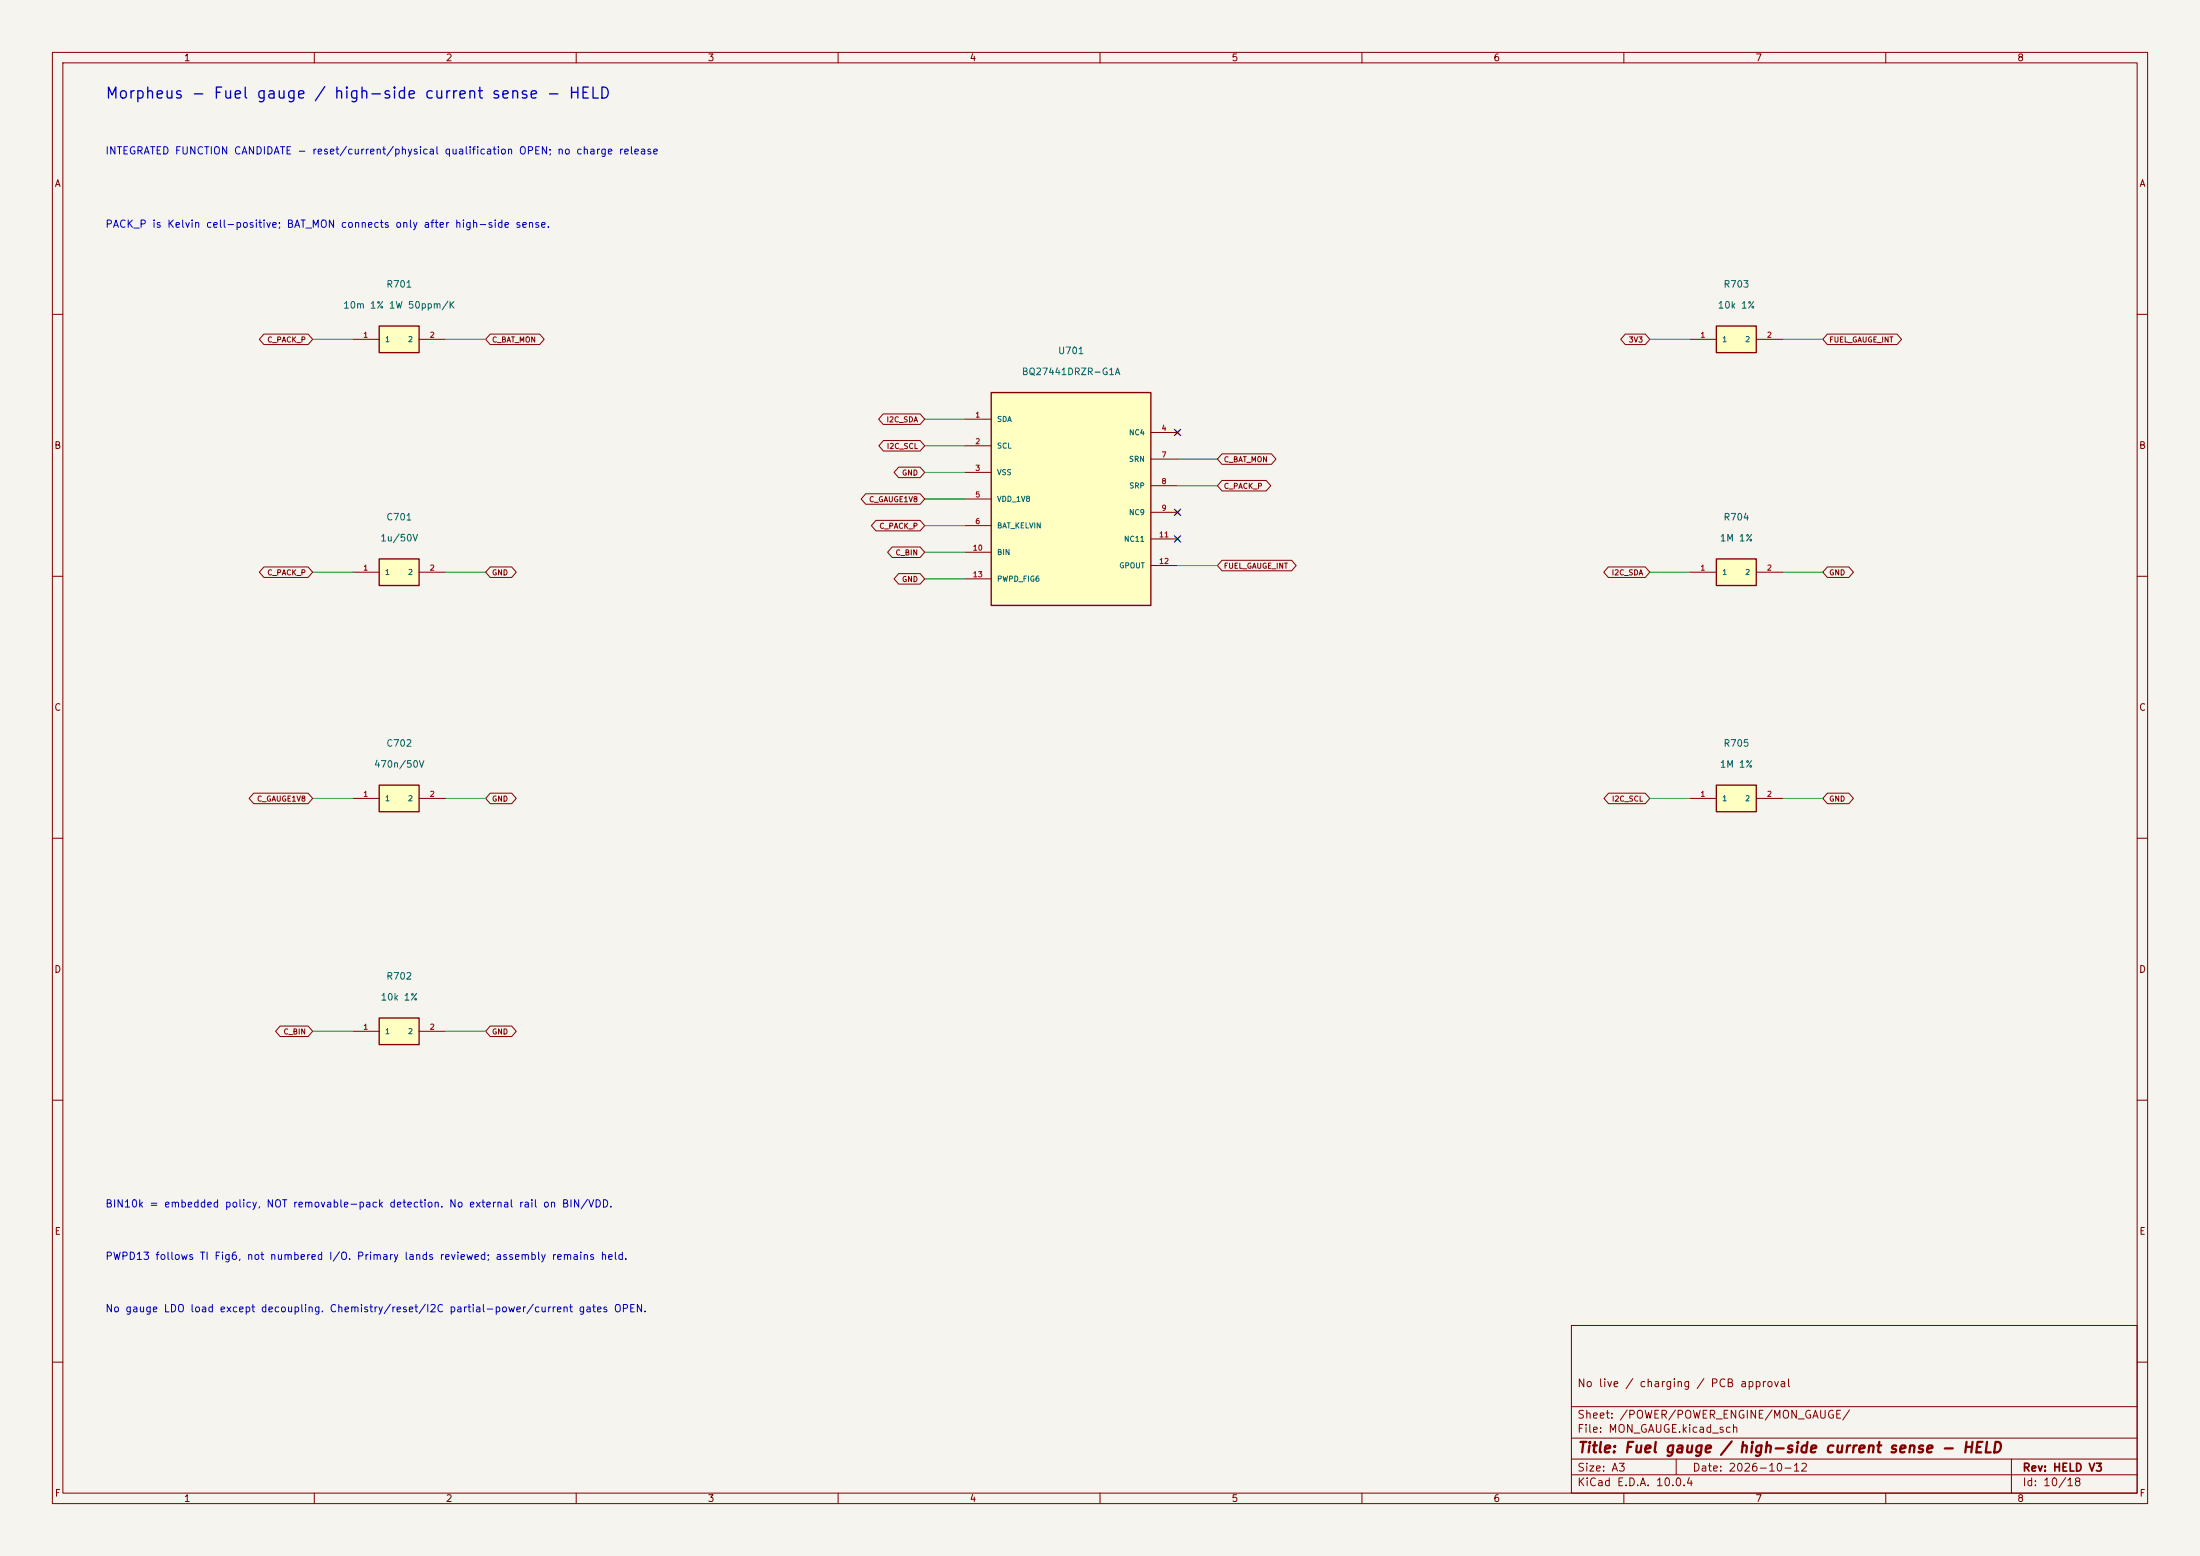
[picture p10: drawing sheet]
<svg xmlns="http://www.w3.org/2000/svg" width="420mm" height="297mm" viewBox="0 0 420 297" stroke-linecap="round" stroke-linejoin="round" font-family="sans-serif">
<path d="M0 0h420v297h-420z" fill="#f5f4ef" stroke="#f5f4ef" stroke-width=".19"/>
<g fill="none" stroke="#840000" stroke-width=".19">
<path d="M10 10h400v277h-400zM12 12h396v273h-396zM60 10v2M110 10v2M160 10v2M210 10v2M260 10v2M310 10v2M360 10v2M10 60h2M408 60h2M10 110h2"/>
<path d="M408 110h2M10 160h2M408 160h2M10 210h2M408 210h2M300 253h108v32h-108zM10 260h2M300 278.5h108M300 274.5h108M300 268.5h108M320 278.5v3M384 278.5v6.5"/>
<path d="M408 260h2M60 285v2M110 285v2M160 285v2M210 285v2M260 285v2M300 281.5h108M310 285v2M360 285v2"/>
</g>
<path d="M72.4 194.3h7.6v5.1h-7.6z" fill="#ffffc2"/>
<path d="M72.4 194.3h7.6v5.1h-7.6z" fill="none" stroke="#840000" stroke-width=".25"/>
<path d="M67.3 196.9h5.1M80 196.9h5.1" fill="none" stroke="#840000" stroke-width=".19"/>
<path d="M327.7 106.7h7.6v5.1h-7.6z" fill="#ffffc2"/>
<path d="M327.7 106.7h7.6v5.1h-7.6z" fill="none" stroke="#840000" stroke-width=".25"/>
<path d="M322.6 109.2h5.1M335.3 109.2h5.1" fill="none" stroke="#840000" stroke-width=".19"/>
<path d="M189.2 74.9h30.5v40.7h-30.5z" fill="#ffffc2"/>
<path d="M189.2 74.9h30.5v40.7h-30.5z" fill="none" stroke="#840000" stroke-width=".25"/>
<g fill="none" stroke="#840000" stroke-width=".19">
<path d="M184.1 80h5.1M184.1 85.1h5.1M184.1 90.2h5.1M184.1 95.3h5.1M219.7 82.6h5.1M219.7 87.6h5.1M219.7 92.7h5.1M219.7 97.8h5.1M224.4 82.2l.8 .7M224.4 97.4l.8 .8M225.2 82.2l-.8 .7M225.2 97.4l-.8 .8"/>
<path d="M184.1 100.3h5.1M184.1 105.4h5.1M184.1 110.5h5.1M219.7 102.9h5.1M219.7 108h5.1M224.4 102.5l.8 .8M225.2 102.5l-.8 .8"/>
</g>
<path d="M72.4 106.7h7.6v5.1h-7.6z" fill="#ffffc2"/>
<path d="M72.4 106.7h7.6v5.1h-7.6z" fill="none" stroke="#840000" stroke-width=".25"/>
<path d="M67.3 109.2h5.1M80 109.2h5.1" fill="none" stroke="#840000" stroke-width=".19"/>
<path d="M327.7 149.9h7.6v5h-7.6z" fill="#ffffc2"/>
<path d="M327.7 149.9h7.6v5h-7.6z" fill="none" stroke="#840000" stroke-width=".25"/>
<path d="M322.6 152.4h5.1M335.3 152.4h5.1" fill="none" stroke="#840000" stroke-width=".19"/>
<path d="M72.4 62.2h7.6v5.1h-7.6z" fill="#ffffc2"/>
<path d="M72.4 62.2h7.6v5.1h-7.6z" fill="none" stroke="#840000" stroke-width=".25"/>
<path d="M67.3 64.8h5.1M80 64.8h5.1" fill="none" stroke="#840000" stroke-width=".19"/>
<path d="M327.7 62.2h7.6v5.1h-7.6z" fill="#ffffc2"/>
<path d="M327.7 62.2h7.6v5.1h-7.6z" fill="none" stroke="#840000" stroke-width=".25"/>
<path d="M322.6 64.8h5.1M335.3 64.8h5.1" fill="none" stroke="#840000" stroke-width=".19"/>
<path d="M72.4 149.9h7.6v5h-7.6z" fill="#ffffc2"/>
<path d="M72.4 149.9h7.6v5h-7.6z" fill="none" stroke="#840000" stroke-width=".25"/>
<g fill="none" stroke="#840000" stroke-width=".19">
<path d="M50.4 63.8h8.4l.9 1-.9 1h-8.4l-.9-1zM93.6 63.8h9.4l.9 1-.9 1h-9.4l-.9-1zM168.6 79h7.1l.8 1-.8 1h-7.1l-.9-1zM310.3 63.8h3.8l.9 1-.9 1h-3.8l-.9-1zM348.9 63.8h13.2l.9 1-.9 1h-13.2l-.9-1zM165.3 94.2h10.4l.8 1.1-.8 1h-10.4l-.9-1zM167.2 99.3h8.5l.8 1-.8 1h-8.5l-.9-1zM168.7 84.1h7l.8 1-.8 1h-7l-.9-1zM171.6 89.2h4.1l.8 1-.8 1h-4.1l-.9-1zM233.3 86.6h9.4l.9 1-.9 1h-9.4l-.9-1zM233.3 91.7h8.4l.9 1-.9 1h-8.4l-.9-1zM50.4 108.2h8.4l.9 1-.9 1h-8.4l-.9-1z"/>
<path d="M93.6 108.2h4.1l.9 1-.9 1h-4.1l-.9-1zM170.3 104.4h5.4l.8 1-.8 1h-5.4l-.9-1zM171.6 109.5h4.1l.8 1-.8 1h-4.1l-.9-1zM233.3 106.9h13.3l.8 1.1-.8 1h-13.3l-.9-1zM307 108.2h7.1l.9 1-.9 1h-7.1l-.8-1zM348.9 108.2h4.1l.8 1-.8 1h-4.1l-.9-1zM48.4 151.4h10.4l.9 1-.9 1h-10.4l-.8-1zM67.3 152.4h5.1M80 152.4h5.1M93.6 151.4h4.1l.9 1-.9 1h-4.1l-.9-1zM307.1 151.4h7l.9 1-.9 1h-7l-.9-1zM348.9 151.4h4.1l.8 1-.8 1h-4.1l-.9-1z"/>
<path d="M53.5 195.8h5.3l.9 1.1-.9 1h-5.3l-.9-1zM93.6 195.8h4.1l.9 1.1-.9 1h-4.1l-.9-1z"/>
</g>
<g fill="none" stroke="#009600" stroke-width=".19">
<path d="M59.7 64.8h7.6M85.1 64.8h7.6M315 64.8h7.6M340.4 64.8h7.6M176.5 90.2h7.6M176.5 95.3h7.6M176.5 80h7.6M176.5 85.1h7.6M224.8 87.6h7.6M224.8 92.7h7.6M59.7 109.2h7.6M85.1 109.2h7.6"/>
<path d="M176.5 100.3h7.6M176.5 105.4h7.6M176.5 110.5h7.6M224.8 108h7.6M315 109.2h7.6M340.4 109.2h7.6M59.7 152.4h7.6M85.1 152.4h7.6M315 152.4h7.6M340.4 152.4h7.6M59.7 196.9h7.6M85.1 196.9h7.6"/>
</g>
<path d="M224.2 81.9l1.2 1.3M224.2 97.2l1.2 1.2M225.4 81.9l-1.2 1.3M225.4 97.2l-1.2 1.2M224.2 102.3l1.2 1.2M225.4 102.3l-1.2 1.2" fill="none" stroke="#000084" stroke-width=".19"/>
<text font-size="2.1" fill="#0000c2" x="20" y="19.4">Morpheus - Fuel gauge / high-side current sense - HELD</text>
<text font-size="2" fill="#840000" x="301" y="277.8">Title: Fuel gauge / high-side current sense - HELD</text>
<g font-size="1.5" fill="#840000">
<text x="301" y="265.1">No live / charging / PCB approval</text>
<text x="301" y="273.8">File: MON_GAUGE.kicad_sch</text>
<text x="301" y="271.1">Sheet: /POWER/POWER_ENGINE/MON_GAUGE/</text>
<text x="301" y="281.2">Size: A3</text>
<text x="323" y="281.2">Date: 2026-10-12</text>
<text x="386" y="281.2">Rev: HELD V3</text>
<text x="301" y="284">KiCad E.D.A. 10.0.4</text>
<text x="386" y="284">Id: 10/18</text>
</g>
<g font-size="1.4" fill="#0000c2">
<text x="20" y="29.8">INTEGRATED FUNCTION CANDIDATE - reset/current/physical qualification OPEN; no charge release</text>
<text x="20" y="43.8">PACK_P is Kelvin cell-positive; BAT_MON connects only after high-side sense.</text>
<text x="20" y="230.8">BIN10k = embedded policy, NOT removable-pack detection. No external rail on BIN/VDD.</text>
<text x="20" y="240.8">PWPD13 follows TI Fig6, not numbered I/O. Primary lands reviewed; assembly remains held.</text>
<text x="20" y="250.8">No gauge LDO load except decoupling. Chemistry/reset/I2C partial-power/current gates OPEN.</text>
</g>
<g font-size="1.3" fill="#840000">
<text x="35" y="12">1</text>
<text x="85" y="12">2</text>
<text x="135" y="12">3</text>
<text x="185" y="12">4</text>
<text x="235" y="12">5</text>
<text x="285" y="12">6</text>
<text x="335" y="12">7</text>
<text x="385" y="12">8</text>
<text x="10.3" y="36">A</text>
<text x="408.3" y="36">A</text>
<text x="10.3" y="86">B</text>
<text x="408.2" y="86">B</text>
<text x="10.3" y="136">C</text>
<text x="408.2" y="136">C</text>
<text x="10.3" y="186">D</text>
<text x="408.2" y="186">D</text>
<text x="10.3" y="236">E</text>
<text x="408.3" y="236">E</text>
<text x="10.3" y="286">F</text>
<text x="35" y="287">1</text>
<text x="85" y="287">2</text>
<text x="135" y="287">3</text>
<text x="185" y="287">4</text>
<text x="235" y="287">5</text>
<text x="285" y="287">6</text>
<text x="335" y="287">7</text>
<text x="385" y="287">8</text>
<text x="408.3" y="286">F</text>
</g>
<g font-size="1.3" fill="#006464">
<text x="65.4" y="59.2">10m 1% 1W 50ppm/K</text>
<text x="73.6" y="55.2">R701</text>
<text x="327.8" y="59.2">10k 1%</text>
<text x="328.9" y="55.2">R703</text>
<text x="195" y="71.9">BQ27441DRZR-G1A</text>
<text x="201.9" y="67.9">U701</text>
<text x="73.6" y="99.7">C701</text>
<text x="328.9" y="99.7">R704</text>
<text x="72.5" y="103.7">1u/50V</text>
<text x="328.2" y="103.7">1M 1%</text>
<text x="73.6" y="142.8">C702</text>
<text x="328.9" y="142.8">R705</text>
<text x="71.3" y="146.8">470n/50V</text>
<text x="328.2" y="146.8">1M 1%</text>
<text x="72.6" y="191.3">10k 1%</text>
<text x="73.6" y="187.3">R702</text>
</g>
<g font-size="1" fill="#840000">
<text x="50.9" y="65.6">C_PACK_P</text>
<text x="93.8" y="65.6">C_BAT_MON</text>
<text x="310.8" y="65.6">3V3</text>
<text x="349.1" y="65.6">FUEL_GAUGE_INT</text>
<text x="169.1" y="80.8">I2C_SDA</text>
<text x="169.2" y="85.9">I2C_SCL</text>
<text x="233.5" y="88.5">C_BAT_MON</text>
<text x="172.1" y="91">GND</text>
<text x="233.5" y="93.5">C_PACK_P</text>
<text x="165.8" y="96.1">C_GAUGE1V8</text>
<text x="167.8" y="101.2">C_PACK_P</text>
<text x="170.9" y="106.2">C_BIN</text>
<text x="50.9" y="110.1">C_PACK_P</text>
<text x="93.8" y="110.1">GND</text>
<text x="172.1" y="111.3">GND</text>
<text x="233.5" y="108.8">FUEL_GAUGE_INT</text>
<text x="307.6" y="110.1">I2C_SDA</text>
<text x="349.1" y="110.1">GND</text>
<text x="49" y="153.2">C_GAUGE1V8</text>
<text x="93.8" y="153.2">GND</text>
<text x="307.6" y="153.2">I2C_SCL</text>
<text x="349.1" y="153.2">GND</text>
<text x="54" y="197.7">C_BIN</text>
<text x="93.8" y="197.7">GND</text>
</g>
<g font-size="1" fill="#a90000">
<text x="69.2" y="64.7">1</text>
<text x="81.9" y="64.7">2</text>
<text x="324.5" y="64.7">1</text>
<text x="337.2" y="64.7">2</text>
<text x="186.1" y="79.9">1</text>
<text x="221.6" y="82.5">4</text>
<text x="186.1" y="85">2</text>
<text x="221.6" y="87.6">7</text>
<text x="186.1" y="90.1">3</text>
<text x="186.1" y="95.2">5</text>
<text x="221.6" y="92.6">8</text>
<text x="186.1" y="100.3">6</text>
<text x="221.6" y="97.7">9</text>
<text x="185.6" y="105.3">10</text>
<text x="221.2" y="102.8">11</text>
<text x="221.2" y="107.9">12</text>
<text x="69.2" y="109.1">1</text>
<text x="81.9" y="109.1">2</text>
<text x="185.6" y="110.4">13</text>
<text x="324.5" y="109.1">1</text>
<text x="337.2" y="109.1">2</text>
<text x="69.2" y="152.3">1</text>
<text x="81.9" y="152.3">2</text>
<text x="324.5" y="152.3">1</text>
<text x="337.2" y="152.3">2</text>
<text x="69.2" y="196.8">1</text>
<text x="81.9" y="196.8">2</text>
</g>
<g font-size="1" fill="#006464">
<text x="73.4" y="65.5">1</text>
<text x="77.8" y="65.5">2</text>
<text x="328.7" y="65.5">1</text>
<text x="333.1" y="65.5">2</text>
<text x="190.2" y="80.8">SDA</text>
<text x="215.4" y="83.3">NC4</text>
<text x="190.2" y="85.9">SCL</text>
<text x="215.4" y="88.4">SRN</text>
<text x="190.2" y="90.9">VSS</text>
<text x="215.5" y="93.5">SRP</text>
<text x="190.2" y="96">VDD_1V8</text>
<text x="190.2" y="101.1">BAT_KELVIN</text>
<text x="215.4" y="98.6">NC9</text>
<text x="190.2" y="106.2">BIN</text>
<text x="214.5" y="103.6">NC11</text>
<text x="73.4" y="110">1</text>
<text x="77.8" y="110">2</text>
<text x="190.2" y="111.3">PWPD_FIG6</text>
<text x="213.6" y="108.7">GPOUT</text>
<text x="328.7" y="110">1</text>
<text x="333.1" y="110">2</text>
<text x="73.4" y="153.2">1</text>
<text x="77.8" y="153.2">2</text>
<text x="328.7" y="153.2">1</text>
<text x="333.1" y="153.2">2</text>
<text x="73.4" y="197.6">1</text>
<text x="77.8" y="197.6">2</text>
</g>
</svg>
